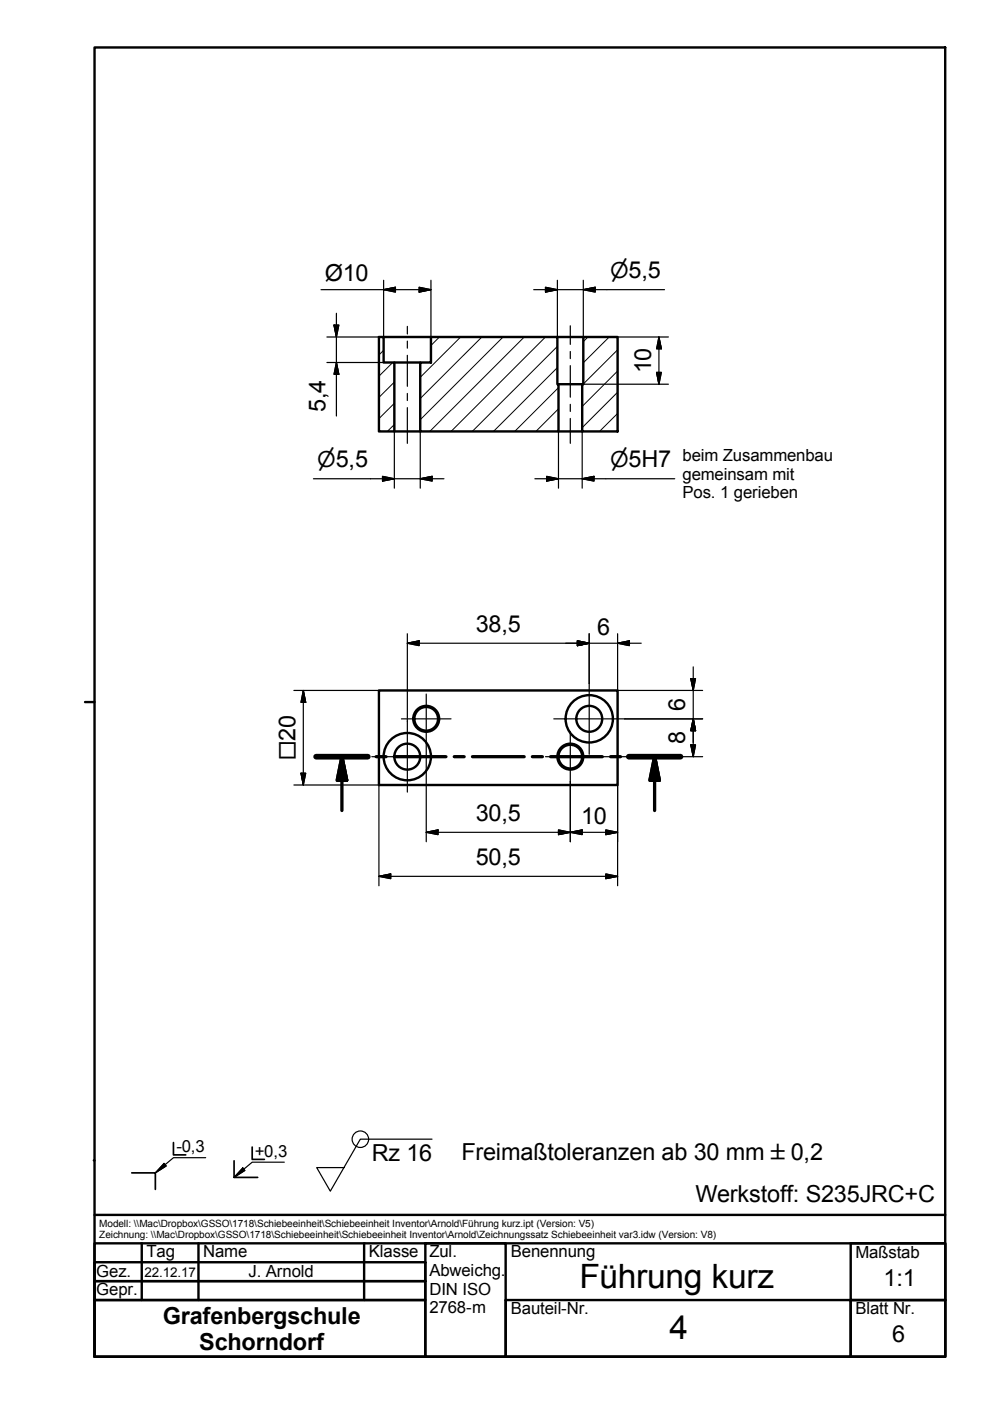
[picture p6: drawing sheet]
<svg xmlns="http://www.w3.org/2000/svg" width="210mm" height="297mm" viewBox="0 0 210 297" stroke-linecap="round" stroke-linejoin="round" font-family="sans-serif">
<!-- layer: Schraffur -->
<g fill="none" stroke="#000" stroke-width=".21">
<path d="M81.2 74.1l-1 1M83.1 76.7l-2.9 2.9M93 71.3l-1.8 1.8M97.5 71.3l-8.6 8.5M102 71.3l-13.1 13M106.4 71.3l-17.5 17.5M110.9 71.3l-20 20M115.4 71.3l-20 20M117.9 77.8l-13.5 13.5M117.9 73.3l-18 18M124.4 71.3l-1 1M128.9 71.3l-5.5 5.5"/>
<path d="M130.7 74l-7.5 7.5M130.7 78.5l-7.5 7.5M83.4 85.3l-3.2 3.3M83.4 80.8l-3.2 3.3M83.4 89.8l-1.4 1.5M118.2 82l-9.3 9.3M118.2 86.5l-4.8 4.8M118.2 91l-.3 .3M130.7 87.5l-3.8 3.8M130.7 83l-7.5 7.5"/>
</g>
<!-- layer: Sichtbare Kanten(DIN) -->
<g fill="none" stroke="#000" stroke-width=".51">
<path d="M80.2 71.3h1v5.4h2.2v14.6h-3.2zM81.2 71.3h10M83.4 76.7h5.5M91.2 71.3h26.7v10h.3v10h-29.3v-14.6h2.3zM117.9 71.3h5.5M123.4 71.3h7.3v20h-7.5v-10h.2zM83.4 91.3h5.5M118.2 91.3h5M118.2 81.3h5M80.2 146.1h50.5v20h-50.5z"/>
<circle cx="90.2" cy="152.1" r="2.51"/>
<circle cx="90.2" cy="152.1" r="2.74"/>
<circle cx="124.7" cy="152.1" r="2.74"/>
<circle cx="124.7" cy="152.1" r="5"/>
<circle cx="86.2" cy="160.1" r="2.74"/>
<circle cx="86.2" cy="160.1" r="5"/>
<circle cx="120.7" cy="160.1" r="2.51"/>
<circle cx="120.7" cy="160.1" r="2.74"/>
</g>
<!-- layer: Schraffur -->
<path d="M34.7 246.1l.5 .6-2.3 1.4zM51.4 247.1l.4 .5-2.3 1.5z" fill="#000" stroke="#000" stroke-width=".21"/>
<!-- layer: Schnittansichtslinien(DIN) -->
<g fill="none" stroke="#000" stroke-width=".7">
<path d="M66.9 160.1h10.9M72.3 160.1v11.4M72.3 160.1l1.1 5h-2zM79.6 160.1h2.1M83.4 160.1h11M96.1 160.1h2.1M100 160.1h10.9M112.6 160.1h2.2M116.5 160.1h10.9M129.2 160.1h2.1M133.1 160.1h10.9M138.5 160.1l1 5h-2z"/>
<path d="M138.5 160.1v11.4"/>
</g>
<path d="M66.9 160.1h10.9M133.1 160.1h10.9" fill="none" stroke="#000" stroke-width="1.2"/>
<path d="M72.3 160.1l1.1 5zM72.3 160.1l1.1 5h-2zM138.5 160.1l1 5zM138.5 160.1l1 5h-2z" fill="#000" stroke="#000" stroke-width=".7"/>
<!-- layer: Skizziergeometrie(DIN) -->
<g fill="none" stroke="#000" stroke-width=".51">
<path d="M20 10h180v277h-180zM18 148.5h2M19.9 245.5h.1M20 257h180M20 267h70v4h-70zM20 271h70v4h-70zM20 275h70v12h-70zM20 263h180v24h-180zM30 263v12M42 263v12M77 263v12M90 263h17v24h-17z"/>
<path d="M107 275h73v12h-73zM180 263h20v24h-20v-12h20h-20z"/>
</g>
<path d="M27.9 248.1h5v3.5M36.7 241.7v2.6h2.6M49.5 245.6v3.5h5M53.4 242.7v2.6h2.5" fill="none" stroke="#000" stroke-width=".36"/>
<path d="M34.7 246.1l.5 .6-2.3 1.4zM43.5 244.9h-6.8l-3.8 3.2M51.4 247.1l.4 .5-2.3 1.5zM60.2 245.9h-6.8l-3.9 3.2" fill="none" stroke="#000" stroke-width=".25"/>
<!-- layer: Symbole(DIN) -->
<g fill="none" stroke="#000" stroke-width=".25">
<path d="M91.4 241h-15.2l-6.3 11-2.9-5h5.8"/>
<circle cx="76.3" cy="241" r="1.75"/>
</g>
<g fill="none" stroke="#000" stroke-width=".25">
<path d="M81.2 59.3v12h-12M91.2 59.3v12M117.9 59.3v12M123.4 59.3v12h18M67.9 61.3h23.3M69.2 76.7h12M70.7 68.8h1l-.5 2.5zM71.2 66.3v21.7M71.2 76.7l.5 2.5h-1zM81.2 61.3l2.5-.5v1zM88.7 60.8l2.5 .5-2.5 .5zM112.9 61.3h27.7"/>
<path d="M115.4 60.8l2.5 .5-2.5 .5zM123.4 61.3l2.5-.5v1zM138.9 78.8h1l-.5 2.5zM139.4 71.3v10M139.4 71.3l.5 2.5h-1zM83.4 91.3v12M88.9 91.3v12M118.2 91.3v12M123.2 91.3v12M123.4 81.3h18M66.3 101.3h27.6M80.9 100.8l2.5 .5-2.5 .5z"/>
<path d="M88.9 101.3l2.5-.5v1zM113.2 101.3h29.6M115.7 100.8l2.5 .5-2.5 .5zM123.2 101.3l2.5-.5v1zM86.2 136.1l2.5-.5v1zM86.2 136.1h49.5M86.2 134.1v17.9M122.2 135.6l2.5 .5-2.5 .5zM124.7 134.1v10.5M130.7 136.1l2.5-.5v1zM130.7 134.1v12h18M62.2 146.1h18"/>
<path d="M64.2 146.1v20M64.2 146.1l.5 2.5h-1zM86.2 152.2v.4M90.2 157.3v2.7M132.2 152.1h16.5M146.2 157.6h1l-.5 2.5zM146.2 143.6h1l-.5 2.5zM146.7 141.1v19M146.7 152.1l.5 2.5h-1zM62.2 166.1h18v21.3M63.7 163.6h1l-.5 2.5zM90.2 176.1l2.5-.5v1z"/>
<path d="M90.2 176.1h40.5M90.2 160.2v17.9M118.2 175.6l2.5 .5-2.5 .5zM120.7 165.3v12.8M120.7 176.1l2.5-.5v1zM125.9 160.1h22.8M128.2 175.6l2.5 .5-2.5 .5zM130.7 166.1v21.3M80.2 185.4l2.5-.5v1zM80.2 185.4h50.5M128.2 184.9l2.5 .5-2.5 .5z"/>
</g>
<g fill="#000" stroke="#000" stroke-width=".25">
<path d="M70.7 68.8l.5 2.5zM70.7 68.8h1l-.5 2.5zM71.2 76.7l.5 2.5zM71.2 76.7l.5 2.5h-1zM81.2 61.3l2.5-.5zM81.2 61.3l2.5-.5v1zM88.7 61.8l2.5-.5zM88.7 60.8l2.5 .5-2.5 .5zM115.4 61.8l2.5-.5zM115.4 60.8l2.5 .5-2.5 .5zM123.4 61.3l2.5-.5zM123.4 61.3l2.5-.5v1z"/>
<path d="M138.9 78.8l.5 2.5zM138.9 78.8h1l-.5 2.5zM139.4 71.3l.5 2.5zM139.4 71.3l.5 2.5h-1zM80.9 101.8l2.5-.5zM80.9 100.8l2.5 .5-2.5 .5zM88.9 101.3l2.5-.5zM88.9 101.3l2.5-.5v1zM115.7 101.8l2.5-.5zM115.7 100.8l2.5 .5-2.5 .5zM123.2 101.3l2.5-.5zM123.2 101.3l2.5-.5v1z"/>
<path d="M86.2 136.1l2.5-.5zM86.2 136.1l2.5-.5v1zM122.2 136.6l2.5-.5zM122.2 135.6l2.5 .5-2.5 .5zM130.7 136.1l2.5-.5zM130.7 136.1l2.5-.5v1zM64.2 146.1l.5 2.5zM64.2 146.1l.5 2.5h-1zM146.2 157.6l.5 2.5zM146.2 157.6h1l-.5 2.5zM146.2 143.6l.5 2.5zM146.2 143.6h1l-.5 2.5z"/>
<path d="M146.7 152.1l.5 2.5zM146.7 152.1l.5 2.5h-1zM63.7 163.6l.5 2.5zM63.7 163.6h1l-.5 2.5zM90.2 176.1l2.5-.5zM90.2 176.1l2.5-.5v1zM118.2 176.6l2.5-.5zM118.2 175.6l2.5 .5-2.5 .5zM120.7 176.1l2.5-.5zM120.7 176.1l2.5-.5v1zM128.2 176.6l2.5-.5zM128.2 175.6l2.5 .5-2.5 .5z"/>
<path d="M80.2 185.4l2.5-.5zM80.2 185.4l2.5-.5v1zM128.2 185.9l2.5-.5zM128.2 184.9l2.5 .5-2.5 .5z"/>
</g>
<!-- layer: Mittellinie(DIN) -->
<path d="M86.2 69.1v1.6M86.2 72.2v1.5M86.2 75.2v6.5M120.7 68.9v4M120.7 74.4v1.5M120.7 77.4v6.6M86.2 83.2v1.5M86.2 86.2v7.6M120.7 85.5v1.5M120.7 88.5v5.3" fill="none" stroke="#000" stroke-width=".25"/>
<!-- layer: Mittelpunktmarkierung(DIN) -->
<path d="M84.9 152.1h10.5M86.2 152.6v15M90.2 146.8v10.5M117.2 152.1h15M120.7 154.8v10.5M124.7 144.6v15M78.7 160.1h15M115.4 160.1h10.5" fill="none" stroke="#000" stroke-width=".25"/>
<g font-size="7.1">
<text x="122.6" y="272.4">Führung kurz</text>
<text x="141.6" y="283.3">4</text>
</g>
<g font-size="5">
<text x="68.7" y="59.5">Ø10</text>
<text x="137.8" y="79" transform="rotate(-90 137.8 79)">10</text>
<text x="68.9" y="87.2" transform="rotate(-90 68.9 87.2)">5,4</text>
<text x="100.7" y="133.8">38,5</text>
<text x="126.3" y="134.4">6</text>
<text x="145" y="150.4" transform="rotate(-90 145 150.4)">6</text>
<text x="145" y="157.4" transform="rotate(-90 145 157.4)">8</text>
<text x="100.7" y="173.8">30,5</text>
<text x="123" y="174.4">10</text>
<text x="100.7" y="183.1">50,5</text>
<text x="78.7" y="245.7">Rz 16</text>
<text x="97.6" y="245.4">Freimaßtoleranzen ab 30 mm ±0,2</text>
<text x="147.1" y="254.3">Werkstoff: S235JRC+C</text>
<text x="187" y="272.1">1:1</text>
<text x="34.5" y="280.1">Grafenbergschule</text>
<text x="42.1" y="285.6">Schorndorf</text>
<text x="188.8" y="283.9">6</text>
</g>
<g font-size="4.6">
<text x="129.1" y="58.8">⌀5,5</text>
<text x="67.1" y="98.8">⌀5,5</text>
<text x="129.1" y="98.8">⌀5H7</text>
<text x="62.5" y="160.9" transform="rotate(-90 62.5 160.9)">□20</text>
</g>
<g font-size="3.5">
<text x="144.4" y="101.5">gemeinsam mit</text>
<text x="144.4" y="97.6">beim Zusammenbau</text>
<text x="144.4" y="105.5">Pos. 1 gerieben</text>
<text x="37.3" y="243.8">-0,3</text>
<text x="53.9" y="244.8">+0,3</text>
<text x="31" y="266">Tag</text>
<text x="43" y="266">Name</text>
<text x="78.1" y="266">Klasse Zul.</text>
<text x="90.9" y="270">Abweichg.</text>
<text x="108.1" y="266">Benennung</text>
<text x="181" y="266.1">Maßstab</text>
<text x="20.4" y="274.1">Gepr.</text>
<text x="20.4" y="270.1">Gez.</text>
<text x="52.6" y="270.2">J. Arnold</text>
<text x="90.9" y="273.9">DIN ISO</text>
<text x="90.9" y="277.8">2768-m</text>
<text x="108.1" y="278">Bauteil-Nr.</text>
<text x="181" y="278">Blatt Nr.</text>
</g>
<text font-size="2.8" x="30.6" y="270.1">22.12.17</text>
<g font-size="2.1">
<text x="21" y="259.6">Modell: \\Mac\Dropbox\GSSO\1718\Schiebeeinheit\Schiebeeinheit Inventor\Arnold\Führung kurz.ipt (Version: V5)</text>
<text x="21" y="261.9">Zeichnung: \\Mac\Dropbox\GSSO\1718\Schiebeeinheit\Schiebeeinheit Inventor\Arnold\Zeichnungssatz Schiebeeinheit var3.idw (Version: V8)</text>
</g>
</svg>
